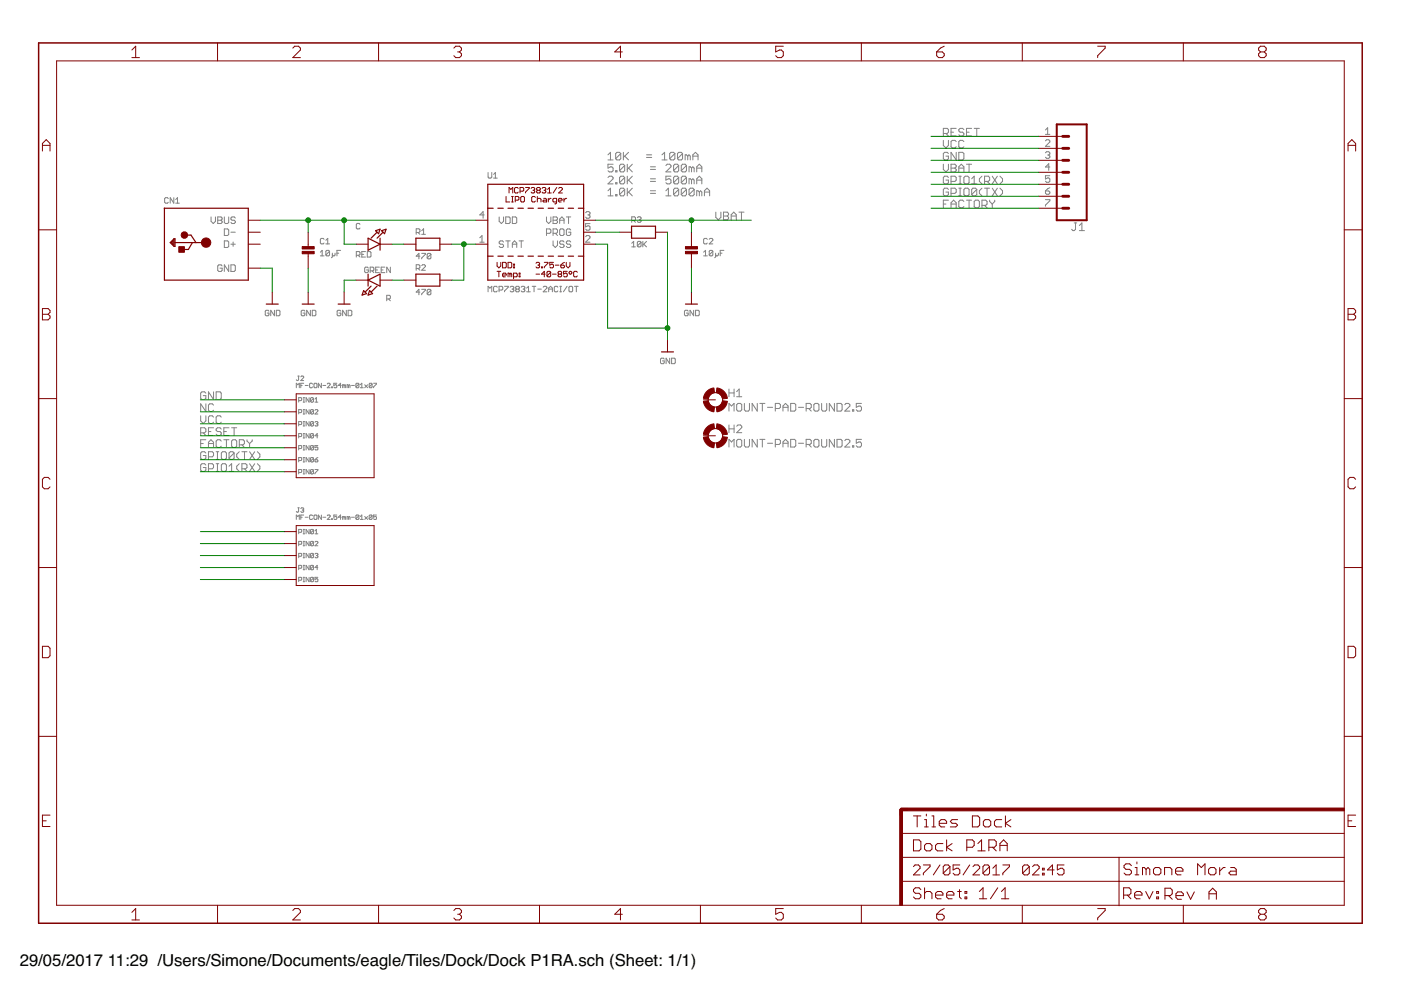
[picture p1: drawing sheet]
<?xml version="1.0" encoding="utf-8"?>
<!DOCTYPE eagle SYSTEM "eagle.dtd">
<!--
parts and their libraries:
microbuilder: This work is placed in the public domain, and may be freely used for commercial and non-commercial work with the following conditions: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
SparkFun-Aesthetics: Licensing: Creative Commons ShareAlike 4.0 International - https://creativecommons.org/licenses/by-sa/4.0
-->
<eagle version="8.2.0">
<drawing>
<settings>
<setting alwaysvectorfont="yes"/>
<setting verticaltext="up"/>
</settings>
<grid distance="0.1" unitdist="inch" unit="inch" style="lines" multiple="1" display="no" altdistance="0.01" altunitdist="inch" altunit="inch"/>
<schematic xreflabel="%F%N/%S.%C%R" xrefpart="/%S.%C%R">
<libraries>
<library name="microbuilder">
<symbols>
<symbol name="MCP73831/2">
<pin name="VDD" x="-12.7" y="2.54" length="short" direction="pwr"/>
<pin name="STAT" x="-12.7" y="-2.54" length="short" direction="out"/>
<pin name="VBAT" x="12.7" y="2.54" length="short" direction="pwr" rot="R180"/>
<pin name="PROG" x="12.7" y="0" length="short" direction="in" rot="R180"/>
<pin name="VSS" x="12.7" y="-2.54" length="short" direction="pwr" rot="R180"/>
<wire x1="-10.16" y1="5.08" x2="10.16" y2="5.08" width="0.254" layer="94" style="shortdash"/>
<wire x1="10.16" y1="5.08" x2="10.16" y2="-5.08" width="0.254" layer="94"/>
<wire x1="10.16" y1="-5.08" x2="-10.16" y2="-5.08" width="0.254" layer="94" style="shortdash"/>
<wire x1="-10.16" y1="-5.08" x2="-10.16" y2="5.08" width="0.254" layer="94"/>
<text x="-5.715" y="8.255" size="1.27" layer="94">MCP73831/2</text>
<text x="-6.35" y="6.35" size="1.27" layer="94">LIPO Charger</text>
<text x="-8.255" y="-9.525" size="1.27" layer="94">Temp:</text>
<text x="0" y="-9.525" size="1.27" layer="94">-40-85°C</text>
<text x="-8.255" y="-7.62" size="1.27" layer="94">VDD:</text>
<text x="0" y="-7.62" size="1.27" layer="94">3.75-6V</text>
<wire x1="10.16" y1="-10.16" x2="-10.16" y2="-10.16" width="0.254" layer="94"/>
<wire x1="-10.16" y1="10.16" x2="10.16" y2="10.16" width="0.254" layer="94"/>
<wire x1="-10.16" y1="10.16" x2="-10.16" y2="5.08" width="0.254" layer="94"/>
<wire x1="-10.16" y1="-5.08" x2="-10.16" y2="-10.16" width="0.254" layer="94"/>
<wire x1="10.16" y1="10.16" x2="10.16" y2="5.08" width="0.254" layer="94"/>
<wire x1="10.16" y1="-5.08" x2="10.16" y2="-10.16" width="0.254" layer="94"/>
<text x="-10.16" y="11.43" size="1.27" layer="95">&gt;NAME</text>
<text x="-10.16" y="-12.7" size="1.27" layer="95">&gt;VALUE</text>
</symbol>
<symbol name="USB_NOID">
<wire x1="-10.2" y1="7.62" x2="-10.16" y2="7.62" width="0.254" layer="94"/>
<wire x1="-10.16" y1="7.62" x2="7.62" y2="7.62" width="0.254" layer="94"/>
<wire x1="7.62" y1="7.62" x2="7.62" y2="-7.62" width="0.254" layer="94"/>
<wire x1="-1.32" y1="0.33" x2="-3.47" y2="0.33" width="0.254" layer="94"/>
<wire x1="-3.47" y1="0.33" x2="-4.22" y2="0.33" width="0.254" layer="94"/>
<wire x1="-5.52" y1="1.93" x2="-4.52" y2="1.93" width="0.254" layer="94"/>
<wire x1="-6.27" y1="-1.12" x2="-5.07" y2="-1.12" width="0.254" layer="94"/>
<wire x1="-5.07" y1="-1.12" x2="-4.22" y2="0.33" width="0.254" layer="94"/>
<wire x1="-4.52" y1="1.93" x2="-3.47" y2="0.33" width="0.254" layer="94"/>
<wire x1="-4.22" y1="0.33" x2="-7.92" y2="0.33" width="0.254" layer="94"/>
<wire x1="-7.92" y1="0.33" x2="-7.92" y2="-0.47" width="0.254" layer="94"/>
<wire x1="-7.92" y1="-0.47" x2="-8.12" y2="-0.47" width="0.254" layer="94"/>
<wire x1="-8.12" y1="-0.47" x2="-8.92" y2="0.33" width="0.254" layer="94"/>
<wire x1="-8.92" y1="0.33" x2="-8.12" y2="1.13" width="0.254" layer="94"/>
<wire x1="-8.12" y1="-0.27" x2="-8.12" y2="1.13" width="0.254" layer="94"/>
<wire x1="-8.12" y1="1.13" x2="-7.92" y2="1.13" width="0.254" layer="94"/>
<wire x1="-7.92" y1="1.13" x2="-7.92" y2="0.33" width="0.254" layer="94"/>
<wire x1="-8.52" y1="0.33" x2="-8.52" y2="0.13" width="0.254" layer="94"/>
<wire x1="-8.52" y1="0.13" x2="-8.32" y2="-0.07" width="0.254" layer="94"/>
<wire x1="-8.32" y1="-0.07" x2="-8.32" y2="0.73" width="0.254" layer="94"/>
<wire x1="-8.32" y1="0.73" x2="-8.72" y2="0.33" width="0.254" layer="94"/>
<wire x1="-10.16" y1="7.62" x2="-10.16" y2="-7.62" width="0.254" layer="94"/>
<wire x1="-10.16" y1="-7.62" x2="7.62" y2="-7.62" width="0.254" layer="94"/>
<circle x="-1.32" y="0.33" radius="0.5" width="1" layer="94"/>
<circle x="-5.92" y="1.93" radius="0.2" width="1" layer="94"/>
<text x="-10.16" y="8.636" size="1.27" layer="95">&gt;NAME</text>
<text x="-10.16" y="-10.16" size="1.27" layer="96">&gt;VALUE</text>
<rectangle x1="-7.12" y1="-1.72" x2="-5.92" y2="-0.52" layer="94"/>
<pin name="D+" x="10.16" y="0" visible="pin" length="short" rot="R180"/>
<pin name="D-" x="10.16" y="2.54" visible="pin" length="short" rot="R180"/>
<pin name="VBUS" x="10.16" y="5.08" visible="pin" length="short" direction="pwr" rot="R180"/>
<pin name="GND" x="10.16" y="-5.08" visible="pin" length="short" direction="pwr" rot="R180"/>
</symbol>
<symbol name="LED">
<wire x1="-2.54" y1="1.27" x2="-2.54" y2="-1.27" width="0.254" layer="94"/>
<wire x1="-2.54" y1="-1.27" x2="0" y2="0" width="0.254" layer="94"/>
<wire x1="0" y1="0" x2="-2.54" y2="1.27" width="0.254" layer="94"/>
<wire x1="0" y1="1.27" x2="0" y2="0" width="0.254" layer="94"/>
<wire x1="0" y1="0" x2="0" y2="-1.27" width="0.254" layer="94"/>
<wire x1="-0.635" y1="1.27" x2="0.635" y2="2.54" width="0.254" layer="94"/>
<wire x1="-1.905" y1="1.27" x2="-0.635" y2="2.54" width="0.254" layer="94"/>
<wire x1="-0.9525" y1="2.8575" x2="-0.3175" y2="2.2225" width="0.254" layer="94"/>
<wire x1="-0.3175" y1="2.2225" x2="0" y2="3.175" width="0.254" layer="94"/>
<wire x1="0" y1="3.175" x2="-0.9525" y2="2.8575" width="0.254" layer="94"/>
<wire x1="0.3175" y1="2.8575" x2="0.9525" y2="2.2225" width="0.254" layer="94"/>
<wire x1="1.27" y1="3.175" x2="0.3175" y2="2.8575" width="0.254" layer="94"/>
<wire x1="0.9525" y1="2.2225" x2="1.27" y2="3.175" width="0.254" layer="94"/>
<text x="-5.08" y="3.175" size="1.27" layer="95">&gt;NAME</text>
<text x="-5.08" y="-2.794" size="1.27" layer="96">&gt;VALUE</text>
<pin name="A" x="-5.08" y="0" visible="off" length="short" direction="pas"/>
<pin name="C" x="2.54" y="0" visible="off" length="short" direction="pas" rot="R180"/>
</symbol>
<symbol name="RESISTOR">
<wire x1="-2.54" y1="1.27" x2="2.54" y2="1.27" width="0.254" layer="94"/>
<wire x1="2.54" y1="1.27" x2="2.54" y2="-1.27" width="0.254" layer="94"/>
<wire x1="2.54" y1="-1.27" x2="-2.54" y2="-1.27" width="0.254" layer="94"/>
<wire x1="-2.54" y1="-1.27" x2="-2.54" y2="1.27" width="0.254" layer="94"/>
<text x="-2.54" y="2.032" size="1.27" layer="95" font="vector">&gt;NAME</text>
<text x="-2.54" y="-3.175" size="1.27" layer="96" font="vector">&gt;VALUE</text>
<pin name="1" x="-5.08" y="0" visible="off" length="short" direction="pas" swaplevel="1"/>
<pin name="2" x="5.08" y="0" visible="off" length="short" direction="pas" swaplevel="1" rot="R180"/>
</symbol>
<symbol name="GND">
<wire x1="-1.27" y1="0" x2="1.27" y2="0" width="0.254" layer="94"/>
<text x="-1.524" y="-2.54" size="1.27" layer="96">&gt;VALUE</text>
<pin name="GND" x="0" y="2.54" visible="off" length="short" direction="sup" rot="R270"/>
</symbol>
<symbol name="CAPACITOR">
<wire x1="0" y1="0.762" x2="0" y2="0" width="0.1524" layer="94"/>
<wire x1="0" y1="2.54" x2="0" y2="1.778" width="0.1524" layer="94"/>
<text x="2.54" y="2.54" size="1.27" layer="95" font="vector">&gt;NAME</text>
<text x="2.54" y="0" size="1.27" layer="96" font="vector">&gt;VALUE</text>
<rectangle x1="-1.27" y1="0.508" x2="1.27" y2="1.016" layer="94"/>
<rectangle x1="-1.27" y1="1.524" x2="1.27" y2="2.032" layer="94"/>
<pin name="P$1" x="0" y="5.08" visible="off" length="short" direction="pas" swaplevel="1" rot="R270"/>
<pin name="P$2" x="0" y="-2.54" visible="off" length="short" direction="pas" swaplevel="1" rot="R90"/>
</symbol>
</symbols>
<devicesets>
<deviceset name="MCP73831/2" prefix="U" uservalue="yes">
<gates>
<gate name="G$1" symbol="MCP73831/2" x="0" y="0"/>
</gates>
<devices>
<device name="" package="SOT23-5">
<connects>
<connect gate="G$1" pin="PROG" pad="5"/>
<connect gate="G$1" pin="STAT" pad="1"/>
<connect gate="G$1" pin="VBAT" pad="3"/>
<connect gate="G$1" pin="VDD" pad="4"/>
<connect gate="G$1" pin="VSS" pad="2"/>
</connects>
<technologies>
<technology name=""/>
</technologies>
</device>
</devices>
</deviceset>
<deviceset name="USB_TYPEA" prefix="CN" uservalue="yes">
<gates>
<gate name="G$1" symbol="USB_NOID" x="0" y="0"/>
</gates>
<devices>
<device name="" package="USB_A-SMT">
<connects>
<connect gate="G$1" pin="D+" pad="D+"/>
<connect gate="G$1" pin="D-" pad="D-"/>
<connect gate="G$1" pin="GND" pad="GND"/>
<connect gate="G$1" pin="VBUS" pad="VBUS"/>
</connects>
<technologies>
<technology name=""/>
</technologies>
</device>
<device name="PTHFML" package="USB_HOST-PTH">
<connects>
<connect gate="G$1" pin="D+" pad="D+"/>
<connect gate="G$1" pin="D-" pad="D-"/>
<connect gate="G$1" pin="GND" pad="GND"/>
<connect gate="G$1" pin="VBUS" pad="VBUS"/>
</connects>
<technologies>
<technology name=""/>
</technologies>
</device>
<device name="PCB" package="USBA_PCB">
<connects>
<connect gate="G$1" pin="D+" pad="USB_PLUS"/>
<connect gate="G$1" pin="D-" pad="USB_NEG"/>
<connect gate="G$1" pin="GND" pad="GND"/>
<connect gate="G$1" pin="VBUS" pad="VCC"/>
</connects>
<technologies>
<technology name=""/>
</technologies>
</device>
</devices>
</deviceset>
<deviceset name="LED" prefix="LED" uservalue="yes">
<gates>
<gate name="G$1" symbol="LED" x="0" y="0"/>
</gates>
<devices>
<device name="1206" package="CHIPLED_1206">
<connects>
<connect gate="G$1" pin="A" pad="A"/>
<connect gate="G$1" pin="C" pad="C"/>
</connects>
<technologies>
<technology name=""/>
</technologies>
</device>
<device name="0805" package="CHIPLED_0805">
<connects>
<connect gate="G$1" pin="A" pad="A"/>
<connect gate="G$1" pin="C" pad="C"/>
</connects>
<technologies>
<technology name=""/>
</technologies>
</device>
<device name="0603" package="CHIPLED_0603">
<connects>
<connect gate="G$1" pin="A" pad="A"/>
<connect gate="G$1" pin="C" pad="C"/>
</connects>
<technologies>
<technology name=""/>
</technologies>
</device>
<device name="0603_NOOUTLINE" package="CHIPLED_0603_NOOUTLINE">
<connects>
<connect gate="G$1" pin="A" pad="A"/>
<connect gate="G$1" pin="C" pad="C"/>
</connects>
<technologies>
<technology name=""/>
</technologies>
</device>
<device name="0805_NOOUTLINE" package="CHIPLED_0805_NOOUTLINE">
<connects>
<connect gate="G$1" pin="A" pad="A"/>
<connect gate="G$1" pin="C" pad="C"/>
</connects>
<technologies>
<technology name=""/>
</technologies>
</device>
<device name="XPE2" package="CREE_XLAMP_XPE2">
<connects>
<connect gate="G$1" pin="A" pad="ANODE"/>
<connect gate="G$1" pin="C" pad="CATHODE"/>
</connects>
<technologies>
<technology name=""/>
</technologies>
</device>
<device name="XTE" package="CREE_XLAMP_XTE">
<connects>
<connect gate="G$1" pin="A" pad="ANODE"/>
<connect gate="G$1" pin="C" pad="CATHODE"/>
</connects>
<technologies>
<technology name=""/>
</technologies>
</device>
</devices>
</deviceset>
<deviceset name="RESISTOR" prefix="R" uservalue="yes">
<gates>
<gate name="G$1" symbol="RESISTOR" x="0" y="0"/>
</gates>
<devices>
<device name="0805" package="0805">
<connects>
<connect gate="G$1" pin="1" pad="1"/>
<connect gate="G$1" pin="2" pad="2"/>
</connects>
<technologies>
<technology name=""/>
</technologies>
</device>
<device name="1206" package="1206">
<connects>
<connect gate="G$1" pin="1" pad="1"/>
<connect gate="G$1" pin="2" pad="2"/>
</connects>
<technologies>
<technology name=""/>
</technologies>
</device>
<device name="0603" package="0603">
<connects>
<connect gate="G$1" pin="1" pad="1"/>
<connect gate="G$1" pin="2" pad="2"/>
</connects>
<technologies>
<technology name=""/>
</technologies>
</device>
<device name="0402" package="0402">
<connects>
<connect gate="G$1" pin="1" pad="1"/>
<connect gate="G$1" pin="2" pad="2"/>
</connects>
<technologies>
<technology name=""/>
</technologies>
</device>
<device name="0603MINI" package="0603-MINI">
<connects>
<connect gate="G$1" pin="1" pad="1"/>
<connect gate="G$1" pin="2" pad="2"/>
</connects>
<technologies>
<technology name=""/>
</technologies>
</device>
<device name="2012" package="2012">
<connects>
<connect gate="G$1" pin="1" pad="1"/>
<connect gate="G$1" pin="2" pad="2"/>
</connects>
<technologies>
<technology name=""/>
</technologies>
</device>
<device name="0805_NOTHERMALS" package="0805_NOTHERMALS">
<connects>
<connect gate="G$1" pin="1" pad="1"/>
<connect gate="G$1" pin="2" pad="2"/>
</connects>
<technologies>
<technology name=""/>
</technologies>
</device>
<device name="2512" package="2512">
<connects>
<connect gate="G$1" pin="1" pad="1"/>
<connect gate="G$1" pin="2" pad="2"/>
</connects>
<technologies>
<technology name=""/>
</technologies>
</device>
<device name="_0402" package="_0402">
<connects>
<connect gate="G$1" pin="1" pad="1"/>
<connect gate="G$1" pin="2" pad="2"/>
</connects>
<technologies>
<technology name=""/>
</technologies>
</device>
<device name="_0402MP" package="_0402MP">
<connects>
<connect gate="G$1" pin="1" pad="1"/>
<connect gate="G$1" pin="2" pad="2"/>
</connects>
<technologies>
<technology name=""/>
</technologies>
</device>
<device name="_0603" package="_0603">
<connects>
<connect gate="G$1" pin="1" pad="1"/>
<connect gate="G$1" pin="2" pad="2"/>
</connects>
<technologies>
<technology name=""/>
</technologies>
</device>
<device name="_0603MP" package="_0603MP">
<connects>
<connect gate="G$1" pin="1" pad="1"/>
<connect gate="G$1" pin="2" pad="2"/>
</connects>
<technologies>
<technology name=""/>
</technologies>
</device>
<device name="_0805" package="_0805">
<connects>
<connect gate="G$1" pin="1" pad="1"/>
<connect gate="G$1" pin="2" pad="2"/>
</connects>
<technologies>
<technology name=""/>
</technologies>
</device>
<device name="_0805MP" package="_0805MP">
<connects>
<connect gate="G$1" pin="1" pad="1"/>
<connect gate="G$1" pin="2" pad="2"/>
</connects>
<technologies>
<technology name=""/>
</technologies>
</device>
</devices>
</deviceset>
<deviceset name="GND">
<gates>
<gate name="G$1" symbol="GND" x="0" y="0"/>
</gates>
<devices>
<device name="">
<technologies>
<technology name=""/>
</technologies>
</device>
</devices>
</deviceset>
<deviceset name="CAP_CERAMIC" prefix="C" uservalue="yes">
<gates>
<gate name="G$1" symbol="CAPACITOR" x="0" y="-2.54"/>
</gates>
<devices>
<device name="0805" package="0805">
<connects>
<connect gate="G$1" pin="P$1" pad="1"/>
<connect gate="G$1" pin="P$2" pad="2"/>
</connects>
<technologies>
<technology name=""/>
</technologies>
</device>
<device name="1206" package="1206">
<connects>
<connect gate="G$1" pin="P$1" pad="1"/>
<connect gate="G$1" pin="P$2" pad="2"/>
</connects>
<technologies>
<technology name=""/>
</technologies>
</device>
<device name="0603" package="0603">
<connects>
<connect gate="G$1" pin="P$1" pad="1"/>
<connect gate="G$1" pin="P$2" pad="2"/>
</connects>
<technologies>
<technology name=""/>
</technologies>
</device>
<device name="0402" package="0402">
<connects>
<connect gate="G$1" pin="P$1" pad="1"/>
<connect gate="G$1" pin="P$2" pad="2"/>
</connects>
<technologies>
<technology name=""/>
</technologies>
</device>
<device name="0603MINI" package="0603-MINI">
<connects>
<connect gate="G$1" pin="P$1" pad="1"/>
<connect gate="G$1" pin="P$2" pad="2"/>
</connects>
<technologies>
<technology name=""/>
</technologies>
</device>
<device name="0805-NOTHERMALS" package="0805_NOTHERMALS">
<connects>
<connect gate="G$1" pin="P$1" pad="1"/>
<connect gate="G$1" pin="P$2" pad="2"/>
</connects>
<technologies>
<technology name=""/>
</technologies>
</device>
<device name="_0402" package="_0402">
<connects>
<connect gate="G$1" pin="P$1" pad="1"/>
<connect gate="G$1" pin="P$2" pad="2"/>
</connects>
<technologies>
<technology name=""/>
</technologies>
</device>
<device name="_0402MP" package="_0402MP">
<connects>
<connect gate="G$1" pin="P$1" pad="1"/>
<connect gate="G$1" pin="P$2" pad="2"/>
</connects>
<technologies>
<technology name=""/>
</technologies>
</device>
<device name="_0603" package="_0603">
<connects>
<connect gate="G$1" pin="P$1" pad="1"/>
<connect gate="G$1" pin="P$2" pad="2"/>
</connects>
<technologies>
<technology name=""/>
</technologies>
</device>
<device name="_0603MP" package="_0603MP">
<connects>
<connect gate="G$1" pin="P$1" pad="1"/>
<connect gate="G$1" pin="P$2" pad="2"/>
</connects>
<technologies>
<technology name=""/>
</technologies>
</device>
<device name="_0805" package="_0805">
<connects>
<connect gate="G$1" pin="P$1" pad="1"/>
<connect gate="G$1" pin="P$2" pad="2"/>
</connects>
<technologies>
<technology name=""/>
</technologies>
</device>
<device name="_0805MP" package="_0805MP">
<connects>
<connect gate="G$1" pin="P$1" pad="1"/>
<connect gate="G$1" pin="P$2" pad="2"/>
</connects>
<technologies>
<technology name=""/>
</technologies>
</device>
</devices>
</deviceset>
</devicesets>
</library>
<library name="SparkFun-Aesthetics">
<symbols>
<symbol name="FR-A4L">
<rectangle x1="178.7652" y1="0" x2="179.3748" y2="20.32" layer="94"/>
<rectangle x1="225.7552" y1="-26.67" x2="226.3648" y2="67.31" layer="94" rot="R90"/>
<wire x1="225.29" y1="-0.1" x2="225.29" y2="5.08" width="0.1016" layer="94"/>
<wire x1="225.29" y1="5.08" x2="273.05" y2="5.08" width="0.1016" layer="94"/>
<wire x1="225.29" y1="5.08" x2="179.07" y2="5.08" width="0.1016" layer="94"/>
<wire x1="179.07" y1="10.16" x2="225.29" y2="10.16" width="0.1016" layer="94"/>
<wire x1="225.29" y1="10.16" x2="273.05" y2="10.16" width="0.1016" layer="94"/>
<wire x1="179.07" y1="15.24" x2="273.05" y2="15.24" width="0.1016" layer="94"/>
<wire x1="225.29" y1="5.08" x2="225.29" y2="10.16" width="0.1016" layer="94"/>
<wire x1="179.07" y1="19.05" x2="179.07" y2="20.32" width="0.6096" layer="94"/>
<wire x1="179.07" y1="20.32" x2="180.34" y2="20.32" width="0.6096" layer="94"/>
<text x="181.61" y="11.43" size="2.54" layer="94" font="vector">&gt;DRAWING_NAME</text>
<text x="181.61" y="6.35" size="2.286" layer="94" font="vector">&gt;LAST_DATE_TIME</text>
<text x="195.58" y="1.27" size="2.54" layer="94" font="vector">&gt;SHEET</text>
<text x="181.61" y="1.27" size="2.54" layer="94" font="vector">Sheet:</text>
<text x="181.61" y="16.51" size="2.54" layer="94" font="vector">&gt;CNAME</text>
<text x="226.16" y="1.27" size="2.54" layer="94" font="vector">Rev:</text>
<text x="226.26" y="6.35" size="2.54" layer="94" font="vector">&gt;DESIGNER</text>
<text x="234.92" y="1.17" size="2.54" layer="94" font="vector">&gt;CREVISION</text>
<frame x1="-3.81" y1="-3.81" x2="276.86" y2="182.88" columns="8" rows="5" layer="94"/>
</symbol>
</symbols>
<devicesets>
<deviceset name="FRAME-A4L" prefix="FRAME">
<gates>
<gate name="G$1" symbol="FR-A4L" x="0" y="0"/>
</gates>
<devices>
<device name="">
<technologies>
<technology name=""/>
</technologies>
</device>
</devices>
</deviceset>
</devicesets>
</library>
<library name="tiles">
<symbols>
<symbol name="CONN_07">
<wire x1="1.27" y1="-7.62" x2="-5.08" y2="-7.62" width="0.4064" layer="94"/>
<wire x1="-1.27" y1="0" x2="0" y2="0" width="0.6096" layer="94"/>
<wire x1="-1.27" y1="-2.54" x2="0" y2="-2.54" width="0.6096" layer="94"/>
<wire x1="-1.27" y1="-5.08" x2="0" y2="-5.08" width="0.6096" layer="94"/>
<wire x1="-5.08" y1="12.7" x2="-5.08" y2="-7.62" width="0.4064" layer="94"/>
<wire x1="1.27" y1="-7.62" x2="1.27" y2="12.7" width="0.4064" layer="94"/>
<wire x1="-5.08" y1="12.7" x2="1.27" y2="12.7" width="0.4064" layer="94"/>
<wire x1="-1.27" y1="5.08" x2="0" y2="5.08" width="0.6096" layer="94"/>
<wire x1="-1.27" y1="2.54" x2="0" y2="2.54" width="0.6096" layer="94"/>
<wire x1="-1.27" y1="7.62" x2="0" y2="7.62" width="0.6096" layer="94"/>
<wire x1="-1.27" y1="10.16" x2="0" y2="10.16" width="0.6096" layer="94"/>
<text x="-5.08" y="-9.906" size="1.778" layer="96" font="vector">&gt;VALUE</text>
<text x="-5.08" y="13.208" size="1.778" layer="95" font="vector">&gt;NAME</text>
<pin name="1" x="5.08" y="-5.08" visible="pad" length="middle" direction="pas" swaplevel="1" rot="R180"/>
<pin name="2" x="5.08" y="-2.54" visible="pad" length="middle" direction="pas" swaplevel="1" rot="R180"/>
<pin name="3" x="5.08" y="0" visible="pad" length="middle" direction="pas" swaplevel="1" rot="R180"/>
<pin name="4" x="5.08" y="2.54" visible="pad" length="middle" direction="pas" swaplevel="1" rot="R180"/>
<pin name="5" x="5.08" y="5.08" visible="pad" length="middle" direction="pas" swaplevel="1" rot="R180"/>
<pin name="6" x="5.08" y="7.62" visible="pad" length="middle" direction="pas" swaplevel="1" rot="R180"/>
<pin name="7" x="5.08" y="10.16" visible="pad" length="middle" direction="pas" swaplevel="1" rot="R180"/>
</symbol>
<symbol name="MOUNT-PAD">
<wire x1="0.254" y1="2.032" x2="2.032" y2="0.254" width="1.016" layer="94" curve="-75.749967" cap="flat"/>
<wire x1="-2.032" y1="0.254" x2="-0.254" y2="2.032" width="1.016" layer="94" curve="-75.749967" cap="flat"/>
<wire x1="-2.032" y1="-0.254" x2="-0.254" y2="-2.032" width="1.016" layer="94" curve="75.749967" cap="flat"/>
<wire x1="0.254" y1="-2.032" x2="2.032" y2="-0.254" width="1.016" layer="94" curve="75.749967" cap="flat"/>
<circle x="0" y="0" radius="1.524" width="0.0508" layer="94"/>
<text x="2.794" y="0.5842" size="1.778" layer="95">&gt;NAME</text>
<text x="2.794" y="-2.4638" size="1.778" layer="96">&gt;VALUE</text>
<pin name="MOUNT" x="-2.54" y="0" visible="off" length="short" direction="pas"/>
</symbol>
</symbols>
<devicesets>
<deviceset name="CONN_07_SIM" prefix="J" uservalue="yes">
<gates>
<gate name="G$1" symbol="CONN_07" x="-2.54" y="0"/>
</gates>
<devices>
<device name="SQPAD_TOP" package="1X07_SQUAREPADS_TOP">
<connects>
<connect gate="G$1" pin="1" pad="1"/>
<connect gate="G$1" pin="2" pad="2"/>
<connect gate="G$1" pin="3" pad="3"/>
<connect gate="G$1" pin="4" pad="4"/>
<connect gate="G$1" pin="5" pad="5"/>
<connect gate="G$1" pin="6" pad="6"/>
<connect gate="G$1" pin="7" pad="7"/>
</connects>
<technologies>
<technology name=""/>
</technologies>
</device>
<device name="SQPAD_BOTTOM" package="1X07_SQUAREPADS_BOTTOM">
<connects>
<connect gate="G$1" pin="1" pad="1"/>
<connect gate="G$1" pin="2" pad="2"/>
<connect gate="G$1" pin="3" pad="3"/>
<connect gate="G$1" pin="4" pad="4"/>
<connect gate="G$1" pin="5" pad="5"/>
<connect gate="G$1" pin="6" pad="6"/>
<connect gate="G$1" pin="7" pad="7"/>
</connects>
<technologies>
<technology name=""/>
</technologies>
</device>
</devices>
</deviceset>
<deviceset name="MOUNT-PAD-ROUND" prefix="H">
<gates>
<gate name="G$1" symbol="MOUNT-PAD" x="0" y="0"/>
</gates>
<devices>
<device name="2.5" package="2,5-PAD-SIM">
<connects>
<connect gate="G$1" pin="MOUNT" pad="B2,8"/>
</connects>
<technologies>
<technology name=""/>
</technologies>
</device>
<device name="3.0" package="3,0-PAD">
<connects>
<connect gate="G$1" pin="MOUNT" pad="B3,0"/>
</connects>
<technologies>
<technology name=""/>
</technologies>
</device>
<device name="3.2" package="3,2-PAD">
<connects>
<connect gate="G$1" pin="MOUNT" pad="B3,2"/>
</connects>
<technologies>
<technology name=""/>
</technologies>
</device>
<device name="3.3" package="3,3-PAD">
<connects>
<connect gate="G$1" pin="MOUNT" pad="B3,3"/>
</connects>
<technologies>
<technology name=""/>
</technologies>
</device>
<device name="3.6" package="3,6-PAD">
<connects>
<connect gate="G$1" pin="MOUNT" pad="B3,6"/>
</connects>
<technologies>
<technology name=""/>
</technologies>
</device>
<device name="4.1" package="4,1-PAD">
<connects>
<connect gate="G$1" pin="MOUNT" pad="B4,1"/>
</connects>
<technologies>
<technology name=""/>
</technologies>
</device>
<device name="4.3" package="4,3-PAD">
<connects>
<connect gate="G$1" pin="MOUNT" pad="B4,3"/>
</connects>
<technologies>
<technology name=""/>
</technologies>
</device>
<device name="4.5" package="4,5-PAD">
<connects>
<connect gate="G$1" pin="MOUNT" pad="B4,5"/>
</connects>
<technologies>
<technology name=""/>
</technologies>
</device>
<device name="5.0" package="5,0-PAD">
<connects>
<connect gate="G$1" pin="MOUNT" pad="B5"/>
</connects>
<technologies>
<technology name=""/>
</technologies>
</device>
<device name="5.5" package="5,5-PAD">
<connects>
<connect gate="G$1" pin="MOUNT" pad="B5,5"/>
</connects>
<technologies>
<technology name=""/>
</technologies>
</device>
</devices>
</deviceset>
</devicesets>
</library>
<library name="MF_Connectors">
<symbols>
<symbol name="CON_01X07">
<pin name="PIN1" x="-2.54" y="0" visible="off" length="short"/>
<wire x1="0" y1="-16.51" x2="16.51" y2="-16.51" width="0.127" layer="94"/>
<pin name="PIN7" x="-2.54" y="-15.24" visible="off" length="short"/>
<wire x1="0" y1="1.27" x2="0" y2="-16.51" width="0.127" layer="94"/>
<wire x1="16.51" y1="-16.51" x2="16.51" y2="1.27" width="0.127" layer="94"/>
<wire x1="16.51" y1="1.27" x2="0" y2="1.27" width="0.127" layer="94"/>
<text x="0" y="5.08" size="1.016" layer="95" font="vector" align="top-left">&gt;NAME</text>
<text x="0" y="2.54" size="1.016" layer="96" font="vector">&gt;VALUE</text>
<pin name="PIN2" x="-2.54" y="-2.54" visible="off" length="short"/>
<pin name="PIN3" x="-2.54" y="-5.08" visible="off" length="short"/>
<pin name="PIN4" x="-2.54" y="-7.62" visible="off" length="short"/>
<pin name="PIN5" x="-2.54" y="-10.16" visible="off" length="short"/>
<pin name="PIN6" x="-2.54" y="-12.7" visible="off" length="short"/>
<text x="7.62" y="-10.16" size="1.016" layer="97" font="vector" align="center-left">&gt;LABEL05</text>
<text x="7.62" y="-7.62" size="1.016" layer="97" font="vector" align="center-left">&gt;LABEL04</text>
<text x="7.62" y="-5.08" size="1.016" layer="97" font="vector" align="center-left">&gt;LABEL03</text>
<text x="7.62" y="0" size="1.016" layer="97" font="vector" align="center-left">&gt;LABEL01</text>
<text x="7.62" y="-15.24" size="1.016" layer="97" font="vector" align="center-left">&gt;LABEL07</text>
<text x="7.62" y="-2.54" size="1.016" layer="97" font="vector" align="center-left">&gt;LABEL02</text>
<text x="0.508" y="-15.24" size="1.016" layer="97" font="vector" align="center-left">PIN07</text>
<text x="0.508" y="0" size="1.016" layer="97" font="vector" align="center-left">PIN01</text>
<text x="0.508" y="-2.54" size="1.016" layer="97" font="vector" align="center-left">PIN02</text>
<text x="0.508" y="-5.08" size="1.016" layer="97" font="vector" align="center-left">PIN03</text>
<text x="0.508" y="-7.62" size="1.016" layer="97" font="vector" align="center-left">PIN04</text>
<text x="0.508" y="-10.16" size="1.016" layer="97" font="vector" align="center-left">PIN05</text>
<text x="0.508" y="-12.7" size="1.016" layer="97" font="vector" align="center-left">PIN06</text>
<text x="7.62" y="-12.7" size="1.016" layer="97" font="vector" align="center-left">&gt;LABEL06</text>
</symbol>
<symbol name="CON_01X05">
<pin name="PIN1" x="-2.54" y="0" visible="off" length="short"/>
<wire x1="0" y1="-11.43" x2="16.51" y2="-11.43" width="0.127" layer="94"/>
<pin name="PIN5" x="-2.54" y="-10.16" visible="off" length="short"/>
<wire x1="0" y1="1.27" x2="0" y2="-11.43" width="0.127" layer="94"/>
<wire x1="16.51" y1="-11.43" x2="16.51" y2="1.27" width="0.127" layer="94"/>
<wire x1="16.51" y1="1.27" x2="0" y2="1.27" width="0.127" layer="94"/>
<text x="0" y="5.08" size="1.016" layer="95" font="vector" align="top-left">&gt;NAME</text>
<text x="0" y="2.54" size="1.016" layer="96" font="vector">&gt;VALUE</text>
<pin name="PIN2" x="-2.54" y="-2.54" visible="off" length="short"/>
<pin name="PIN3" x="-2.54" y="-5.08" visible="off" length="short"/>
<pin name="PIN4" x="-2.54" y="-7.62" visible="off" length="short"/>
<text x="7.62" y="-7.62" size="1.016" layer="97" font="vector" align="center-left">&gt;LABEL04</text>
<text x="7.62" y="-5.08" size="1.016" layer="97" font="vector" align="center-left">&gt;LABEL03</text>
<text x="7.62" y="0" size="1.016" layer="97" font="vector" align="center-left">&gt;LABEL01</text>
<text x="7.62" y="-10.16" size="1.016" layer="97" font="vector" align="center-left">&gt;LABEL05</text>
<text x="7.62" y="-2.54" size="1.016" layer="97" font="vector" align="center-left">&gt;LABEL02</text>
<text x="0.508" y="-10.16" size="1.016" layer="97" font="vector" align="center-left">PIN05</text>
<text x="0.508" y="0" size="1.016" layer="97" font="vector" align="center-left">PIN01</text>
<text x="0.508" y="-2.54" size="1.016" layer="97" font="vector" align="center-left">PIN02</text>
<text x="0.508" y="-5.08" size="1.016" layer="97" font="vector" align="center-left">PIN03</text>
<text x="0.508" y="-7.62" size="1.016" layer="97" font="vector" align="center-left">PIN04</text>
</symbol>
</symbols>
<devicesets>
<deviceset name="CON_01X07" prefix="J">
<gates>
<gate name="G$1" symbol="CON_01X07" x="0" y="0"/>
</gates>
<devices>
<device name="_PTH_2.54MM" package="PTH_2.54MM_01X07">
<connects>
<connect gate="G$1" pin="PIN1" pad="P$1"/>
<connect gate="G$1" pin="PIN2" pad="P$2"/>
<connect gate="G$1" pin="PIN3" pad="P$3"/>
<connect gate="G$1" pin="PIN4" pad="P$4"/>
<connect gate="G$1" pin="PIN5" pad="P$5"/>
<connect gate="G$1" pin="PIN6" pad="P$6"/>
<connect gate="G$1" pin="PIN7" pad="P$7"/>
</connects>
<technologies>
<technology name="">
<attribute name="HOUSEPART" value="YES" constant="no"/>
<attribute name="LABEL01" value="" constant="no"/>
<attribute name="LABEL02" value="" constant="no"/>
<attribute name="LABEL03" value="" constant="no"/>
<attribute name="LABEL04" value="" constant="no"/>
<attribute name="LABEL05" value="" constant="no"/>
<attribute name="LABEL06" value="" constant="no"/>
<attribute name="LABEL07" value="" constant="no"/>
<attribute name="MPN" value="MF-CON-2.54mm-01x07" constant="no"/>
<attribute name="POPULATE" value="1" constant="no"/>
<attribute name="URL" value="https://factory.macrofab.com/part/MF-CON-2.54mm-01x07" constant="no"/>
<attribute name="VALUE" value="MF-CON-2.54mm-01x07" constant="no"/>
</technology>
</technologies>
</device>
</devices>
</deviceset>
<deviceset name="CON_01X05" prefix="J">
<gates>
<gate name="G$1" symbol="CON_01X05" x="0" y="0"/>
</gates>
<devices>
<device name="_PTH_2.54MM" package="PTH_2.54MM_01X05">
<connects>
<connect gate="G$1" pin="PIN1" pad="P$1"/>
<connect gate="G$1" pin="PIN2" pad="P$2"/>
<connect gate="G$1" pin="PIN3" pad="P$3"/>
<connect gate="G$1" pin="PIN4" pad="P$4"/>
<connect gate="G$1" pin="PIN5" pad="P$5"/>
</connects>
<technologies>
<technology name="">
<attribute name="HOUSEPART" value="YES" constant="no"/>
<attribute name="LABEL01" value="" constant="no"/>
<attribute name="LABEL02" value="" constant="no"/>
<attribute name="LABEL03" value="" constant="no"/>
<attribute name="LABEL04" value="" constant="no"/>
<attribute name="LABEL05" value="" constant="no"/>
<attribute name="MPN" value="MF-CON-2.54mm-01x05" constant="no"/>
<attribute name="POPULATE" value="1" constant="no"/>
<attribute name="URL" value="https://factory.macrofab.com/part/MF-CON-2.54mm-01x05" constant="no"/>
<attribute name="VALUE" value="MF-CON-2.54mm-01x05" constant="no"/>
</technology>
</technologies>
</device>
</devices>
</deviceset>
</devicesets>
</library>
</libraries>
<attributes>
<attribute name="AUTHOR" value="Simone Mora"/>
<attribute name="CNAME" value="Tiles Dock"/>
<attribute name="CREVISION" value="Rev A"/>
<attribute name="DESIGNER" value="Simone Mora"/>
</attributes>
<variantdefs>
</variantdefs>
<classes>
<class number="0" name="default" width="0" drill="0">
</class>
</classes>
<parts>
<part name="U1" library="microbuilder" deviceset="MCP73831/2" device="" value="MCP73831T-2ACI/OT"/>
<part name="CN1" library="microbuilder" deviceset="USB_TYPEA" device="PCB"/>
<part name="C" library="microbuilder" deviceset="LED" device="0805" value="RED"/>
<part name="R" library="microbuilder" deviceset="LED" device="0805" value="GREEN"/>
<part name="R1" library="microbuilder" deviceset="RESISTOR" device="0805" value="470"/>
<part name="R2" library="microbuilder" deviceset="RESISTOR" device="0805" value="470"/>
<part name="U$2" library="microbuilder" deviceset="GND" device=""/>
<part name="C1" library="microbuilder" deviceset="CAP_CERAMIC" device="1206" value="10µF"/>
<part name="U$3" library="microbuilder" deviceset="GND" device=""/>
<part name="C2" library="microbuilder" deviceset="CAP_CERAMIC" device="1206" value="10µF"/>
<part name="U$5" library="microbuilder" deviceset="GND" device=""/>
<part name="R3" library="microbuilder" deviceset="RESISTOR" device="0805" value="10K\"/>
<part name="U$6" library="microbuilder" deviceset="GND" device=""/>
<part name="U$7" library="microbuilder" deviceset="GND" device=""/>
<part name="FRAME1" library="SparkFun-Aesthetics" deviceset="FRAME-A4L" device=""/>
<part name="J1" library="tiles" deviceset="CONN_07_SIM" device="SQPAD_TOP"/>
<part name="J2" library="MF_Connectors" deviceset="CON_01X07" device="_PTH_2.54MM" value="MF-CON-2.54mm-01x07"/>
<part name="J3" library="MF_Connectors" deviceset="CON_01X05" device="_PTH_2.54MM" value="MF-CON-2.54mm-01x05"/>
<part name="H1" library="tiles" deviceset="MOUNT-PAD-ROUND" device="2.5"/>
<part name="H2" library="tiles" deviceset="MOUNT-PAD-ROUND" device="2.5"/>
</parts>
<sheets>
<sheet>
<plain>
<text x="104.14" y="157.48" size="1.778" layer="97">10K  = 100mA</text>
<text x="104.14" y="154.94" size="1.778" layer="97">5.0K  = 200mA</text>
<text x="104.14" y="152.4" size="1.778" layer="97">2.0K  = 500mA</text>
<text x="104.14" y="149.86" size="1.778" layer="97">1.0K  = 1000mA</text>
</plain>
<instances>
<instance part="U1" gate="G$1" x="88.9" y="142.24"/>
<instance part="CN1" gate="G$1" x="20.32" y="139.7"/>
<instance part="C" gate="G$1" x="55.88" y="139.7"/>
<instance part="R" gate="G$1" x="53.34" y="132.08" rot="R180"/>
<instance part="R1" gate="G$1" x="66.04" y="139.7"/>
<instance part="R2" gate="G$1" x="66.04" y="132.08"/>
<instance part="U$2" gate="G$1" x="33.02" y="127"/>
<instance part="C1" gate="G$1" x="40.64" y="137.16"/>
<instance part="U$3" gate="G$1" x="40.64" y="127"/>
<instance part="C2" gate="G$1" x="121.92" y="137.16"/>
<instance part="U$5" gate="G$1" x="121.92" y="127"/>
<instance part="R3" gate="G$1" x="111.76" y="142.24"/>
<instance part="U$6" gate="G$1" x="116.84" y="116.84"/>
<instance part="U$7" gate="G$1" x="48.26" y="127"/>
<instance part="FRAME1" gate="G$1" x="-12.7" y="-0.508"/>
<instance part="J1" gate="G$1" x="200.66" y="157.48" rot="R180"/>
<instance part="J2" gate="G$1" x="38.1" y="106.68"/>
<instance part="J3" gate="G$1" x="38.1" y="78.74"/>
<instance part="H1" gate="G$1" x="127" y="106.68"/>
<instance part="H2" gate="G$1" x="127" y="99.06"/>
</instances>
<busses>
</busses>
<nets>
<net name="GND" class="0">
<segment>
<pinref part="CN1" gate="G$1" pin="GND"/>
<pinref part="U$2" gate="G$1" pin="GND"/>
<wire x1="30.48" y1="134.62" x2="33.02" y2="134.62" width="0.1524" layer="91"/>
<wire x1="33.02" y1="134.62" x2="33.02" y2="129.54" width="0.1524" layer="91"/>
</segment>
<segment>
<pinref part="C1" gate="G$1" pin="P$2"/>
<pinref part="U$3" gate="G$1" pin="GND"/>
<wire x1="40.64" y1="134.62" x2="40.64" y2="129.54" width="0.1524" layer="91"/>
</segment>
<segment>
<pinref part="C2" gate="G$1" pin="P$2"/>
<pinref part="U$5" gate="G$1" pin="GND"/>
<wire x1="121.92" y1="134.62" x2="121.92" y2="129.54" width="0.1524" layer="91"/>
</segment>
<segment>
<pinref part="U$6" gate="G$1" pin="GND"/>
<pinref part="U1" gate="G$1" pin="VSS"/>
<wire x1="116.84" y1="121.92" x2="116.84" y2="119.38" width="0.1524" layer="91"/>
<wire x1="101.6" y1="139.7" x2="104.14" y2="139.7" width="0.1524" layer="91"/>
<wire x1="104.14" y1="139.7" x2="104.14" y2="121.92" width="0.1524" layer="91"/>
<wire x1="104.14" y1="121.92" x2="116.84" y2="121.92" width="0.1524" layer="91"/>
<junction x="116.84" y="121.92"/>
<pinref part="R3" gate="G$1" pin="2"/>
<wire x1="116.84" y1="142.24" x2="116.84" y2="121.92" width="0.1524" layer="91"/>
</segment>
<segment>
<pinref part="U$7" gate="G$1" pin="GND"/>
<wire x1="48.26" y1="132.08" x2="48.26" y2="129.54" width="0.1524" layer="91"/>
<pinref part="R" gate="G$1" pin="C"/>
<wire x1="50.8" y1="132.08" x2="48.26" y2="132.08" width="0.1524" layer="91"/>
</segment>
<segment>
<pinref part="J1" gate="G$1" pin="3"/>
<wire x1="195.58" y1="157.48" x2="172.72" y2="157.48" width="0.1524" layer="91"/>
<label x="175.26" y="157.48" size="1.778" layer="95"/>
</segment>
<segment>
<pinref part="J2" gate="G$1" pin="PIN1"/>
<wire x1="35.56" y1="106.68" x2="17.78" y2="106.68" width="0.1524" layer="91"/>
<label x="17.78" y="106.68" size="1.778" layer="95"/>
</segment>
</net>
<net name="N$1" class="0">
<segment>
<pinref part="C" gate="G$1" pin="C"/>
<pinref part="R1" gate="G$1" pin="1"/>
<wire x1="58.42" y1="139.7" x2="60.96" y2="139.7" width="0.1524" layer="91"/>
</segment>
</net>
<net name="N$2" class="0">
<segment>
<pinref part="R1" gate="G$1" pin="2"/>
<pinref part="U1" gate="G$1" pin="STAT"/>
<wire x1="71.12" y1="139.7" x2="73.66" y2="139.7" width="0.1524" layer="91"/>
<pinref part="R2" gate="G$1" pin="2"/>
<wire x1="73.66" y1="139.7" x2="76.2" y2="139.7" width="0.1524" layer="91"/>
<wire x1="71.12" y1="132.08" x2="73.66" y2="132.08" width="0.1524" layer="91"/>
<wire x1="73.66" y1="132.08" x2="73.66" y2="139.7" width="0.1524" layer="91"/>
<junction x="73.66" y="139.7"/>
</segment>
</net>
<net name="VDD" class="0">
<segment>
<pinref part="CN1" gate="G$1" pin="VBUS"/>
<pinref part="U1" gate="G$1" pin="VDD"/>
<wire x1="30.48" y1="144.78" x2="40.64" y2="144.78" width="0.1524" layer="91"/>
<pinref part="C1" gate="G$1" pin="P$1"/>
<wire x1="40.64" y1="144.78" x2="48.26" y2="144.78" width="0.1524" layer="91"/>
<wire x1="48.26" y1="144.78" x2="76.2" y2="144.78" width="0.1524" layer="91"/>
<wire x1="40.64" y1="142.24" x2="40.64" y2="144.78" width="0.1524" layer="91"/>
<junction x="40.64" y="144.78"/>
<pinref part="C" gate="G$1" pin="A"/>
<wire x1="50.8" y1="139.7" x2="48.26" y2="139.7" width="0.1524" layer="91"/>
<wire x1="48.26" y1="139.7" x2="48.26" y2="144.78" width="0.1524" layer="91"/>
<junction x="48.26" y="144.78"/>
</segment>
</net>
<net name="VBAT" class="0">
<segment>
<pinref part="U1" gate="G$1" pin="VBAT"/>
<pinref part="C2" gate="G$1" pin="P$1"/>
<wire x1="121.92" y1="144.78" x2="101.6" y2="144.78" width="0.1524" layer="91"/>
<wire x1="121.92" y1="142.24" x2="121.92" y2="144.78" width="0.1524" layer="91"/>
<wire x1="121.92" y1="144.78" x2="134.62" y2="144.78" width="0.1524" layer="91"/>
<junction x="121.92" y="144.78"/>
<label x="127" y="144.78" size="1.778" layer="95"/>
</segment>
<segment>
<pinref part="J1" gate="G$1" pin="4"/>
<wire x1="195.58" y1="154.94" x2="172.72" y2="154.94" width="0.1524" layer="91"/>
<label x="175.26" y="154.94" size="1.778" layer="95"/>
</segment>
</net>
<net name="N$5" class="0">
<segment>
<pinref part="U1" gate="G$1" pin="PROG"/>
<pinref part="R3" gate="G$1" pin="1"/>
<wire x1="101.6" y1="142.24" x2="106.68" y2="142.24" width="0.1524" layer="91"/>
</segment>
</net>
<net name="N$6" class="0">
<segment>
<pinref part="R2" gate="G$1" pin="1"/>
<pinref part="R" gate="G$1" pin="A"/>
<wire x1="60.96" y1="132.08" x2="58.42" y2="132.08" width="0.1524" layer="91"/>
</segment>
</net>
<net name="RESET" class="0">
<segment>
<pinref part="J1" gate="G$1" pin="1"/>
<wire x1="195.58" y1="162.56" x2="172.72" y2="162.56" width="0.1524" layer="91"/>
<label x="175.26" y="162.56" size="1.778" layer="95"/>
</segment>
<segment>
<pinref part="J2" gate="G$1" pin="PIN4"/>
<wire x1="35.56" y1="99.06" x2="17.78" y2="99.06" width="0.1524" layer="91"/>
<label x="17.78" y="99.06" size="1.778" layer="95"/>
</segment>
</net>
<net name="VCC" class="0">
<segment>
<pinref part="J1" gate="G$1" pin="2"/>
<wire x1="195.58" y1="160.02" x2="172.72" y2="160.02" width="0.1524" layer="91"/>
<label x="175.26" y="160.02" size="1.778" layer="95"/>
</segment>
<segment>
<pinref part="J2" gate="G$1" pin="PIN3"/>
<wire x1="35.56" y1="101.6" x2="17.78" y2="101.6" width="0.1524" layer="91"/>
<label x="17.78" y="101.6" size="1.778" layer="95"/>
</segment>
</net>
<net name="GPIO1(RX)" class="0">
<segment>
<pinref part="J1" gate="G$1" pin="5"/>
<wire x1="195.58" y1="152.4" x2="172.72" y2="152.4" width="0.1524" layer="91"/>
<label x="175.26" y="152.4" size="1.778" layer="95"/>
</segment>
<segment>
<pinref part="J2" gate="G$1" pin="PIN7"/>
<wire x1="35.56" y1="91.44" x2="17.78" y2="91.44" width="0.1524" layer="91"/>
<label x="17.78" y="91.44" size="1.778" layer="95"/>
</segment>
</net>
<net name="GPIO0(TX)" class="0">
<segment>
<pinref part="J1" gate="G$1" pin="6"/>
<wire x1="195.58" y1="149.86" x2="172.72" y2="149.86" width="0.1524" layer="91"/>
<label x="175.26" y="149.86" size="1.778" layer="95"/>
</segment>
<segment>
<pinref part="J2" gate="G$1" pin="PIN6"/>
<wire x1="35.56" y1="93.98" x2="17.78" y2="93.98" width="0.1524" layer="91"/>
<label x="17.78" y="93.98" size="1.778" layer="95"/>
</segment>
</net>
<net name="NC" class="0">
<segment>
<pinref part="J2" gate="G$1" pin="PIN2"/>
<wire x1="35.56" y1="104.14" x2="17.78" y2="104.14" width="0.1524" layer="91"/>
<label x="17.78" y="104.14" size="1.778" layer="95"/>
</segment>
</net>
<net name="FACTORY" class="0">
<segment>
<pinref part="J2" gate="G$1" pin="PIN5"/>
<wire x1="35.56" y1="96.52" x2="17.78" y2="96.52" width="0.1524" layer="91"/>
<label x="17.78" y="96.52" size="1.778" layer="95"/>
</segment>
<segment>
<pinref part="J1" gate="G$1" pin="7"/>
<wire x1="195.58" y1="147.32" x2="172.72" y2="147.32" width="0.1524" layer="91"/>
<label x="175.26" y="147.32" size="1.778" layer="95"/>
</segment>
</net>
<net name="N$13" class="0">
<segment>
<pinref part="J3" gate="G$1" pin="PIN1"/>
<wire x1="35.56" y1="78.74" x2="17.78" y2="78.74" width="0.1524" layer="91"/>
</segment>
</net>
<net name="N$14" class="0">
<segment>
<pinref part="J3" gate="G$1" pin="PIN2"/>
<wire x1="35.56" y1="76.2" x2="17.78" y2="76.2" width="0.1524" layer="91"/>
</segment>
</net>
<net name="N$15" class="0">
<segment>
<pinref part="J3" gate="G$1" pin="PIN3"/>
<wire x1="35.56" y1="73.66" x2="17.78" y2="73.66" width="0.1524" layer="91"/>
</segment>
</net>
<net name="N$16" class="0">
<segment>
<pinref part="J3" gate="G$1" pin="PIN4"/>
<wire x1="35.56" y1="71.12" x2="17.78" y2="71.12" width="0.1524" layer="91"/>
</segment>
</net>
<net name="N$17" class="0">
<segment>
<pinref part="J3" gate="G$1" pin="PIN5"/>
<wire x1="35.56" y1="68.58" x2="17.78" y2="68.58" width="0.1524" layer="91"/>
</segment>
</net>
</nets>
</sheet>
</sheets>
</schematic>
</drawing>
</eagle>
